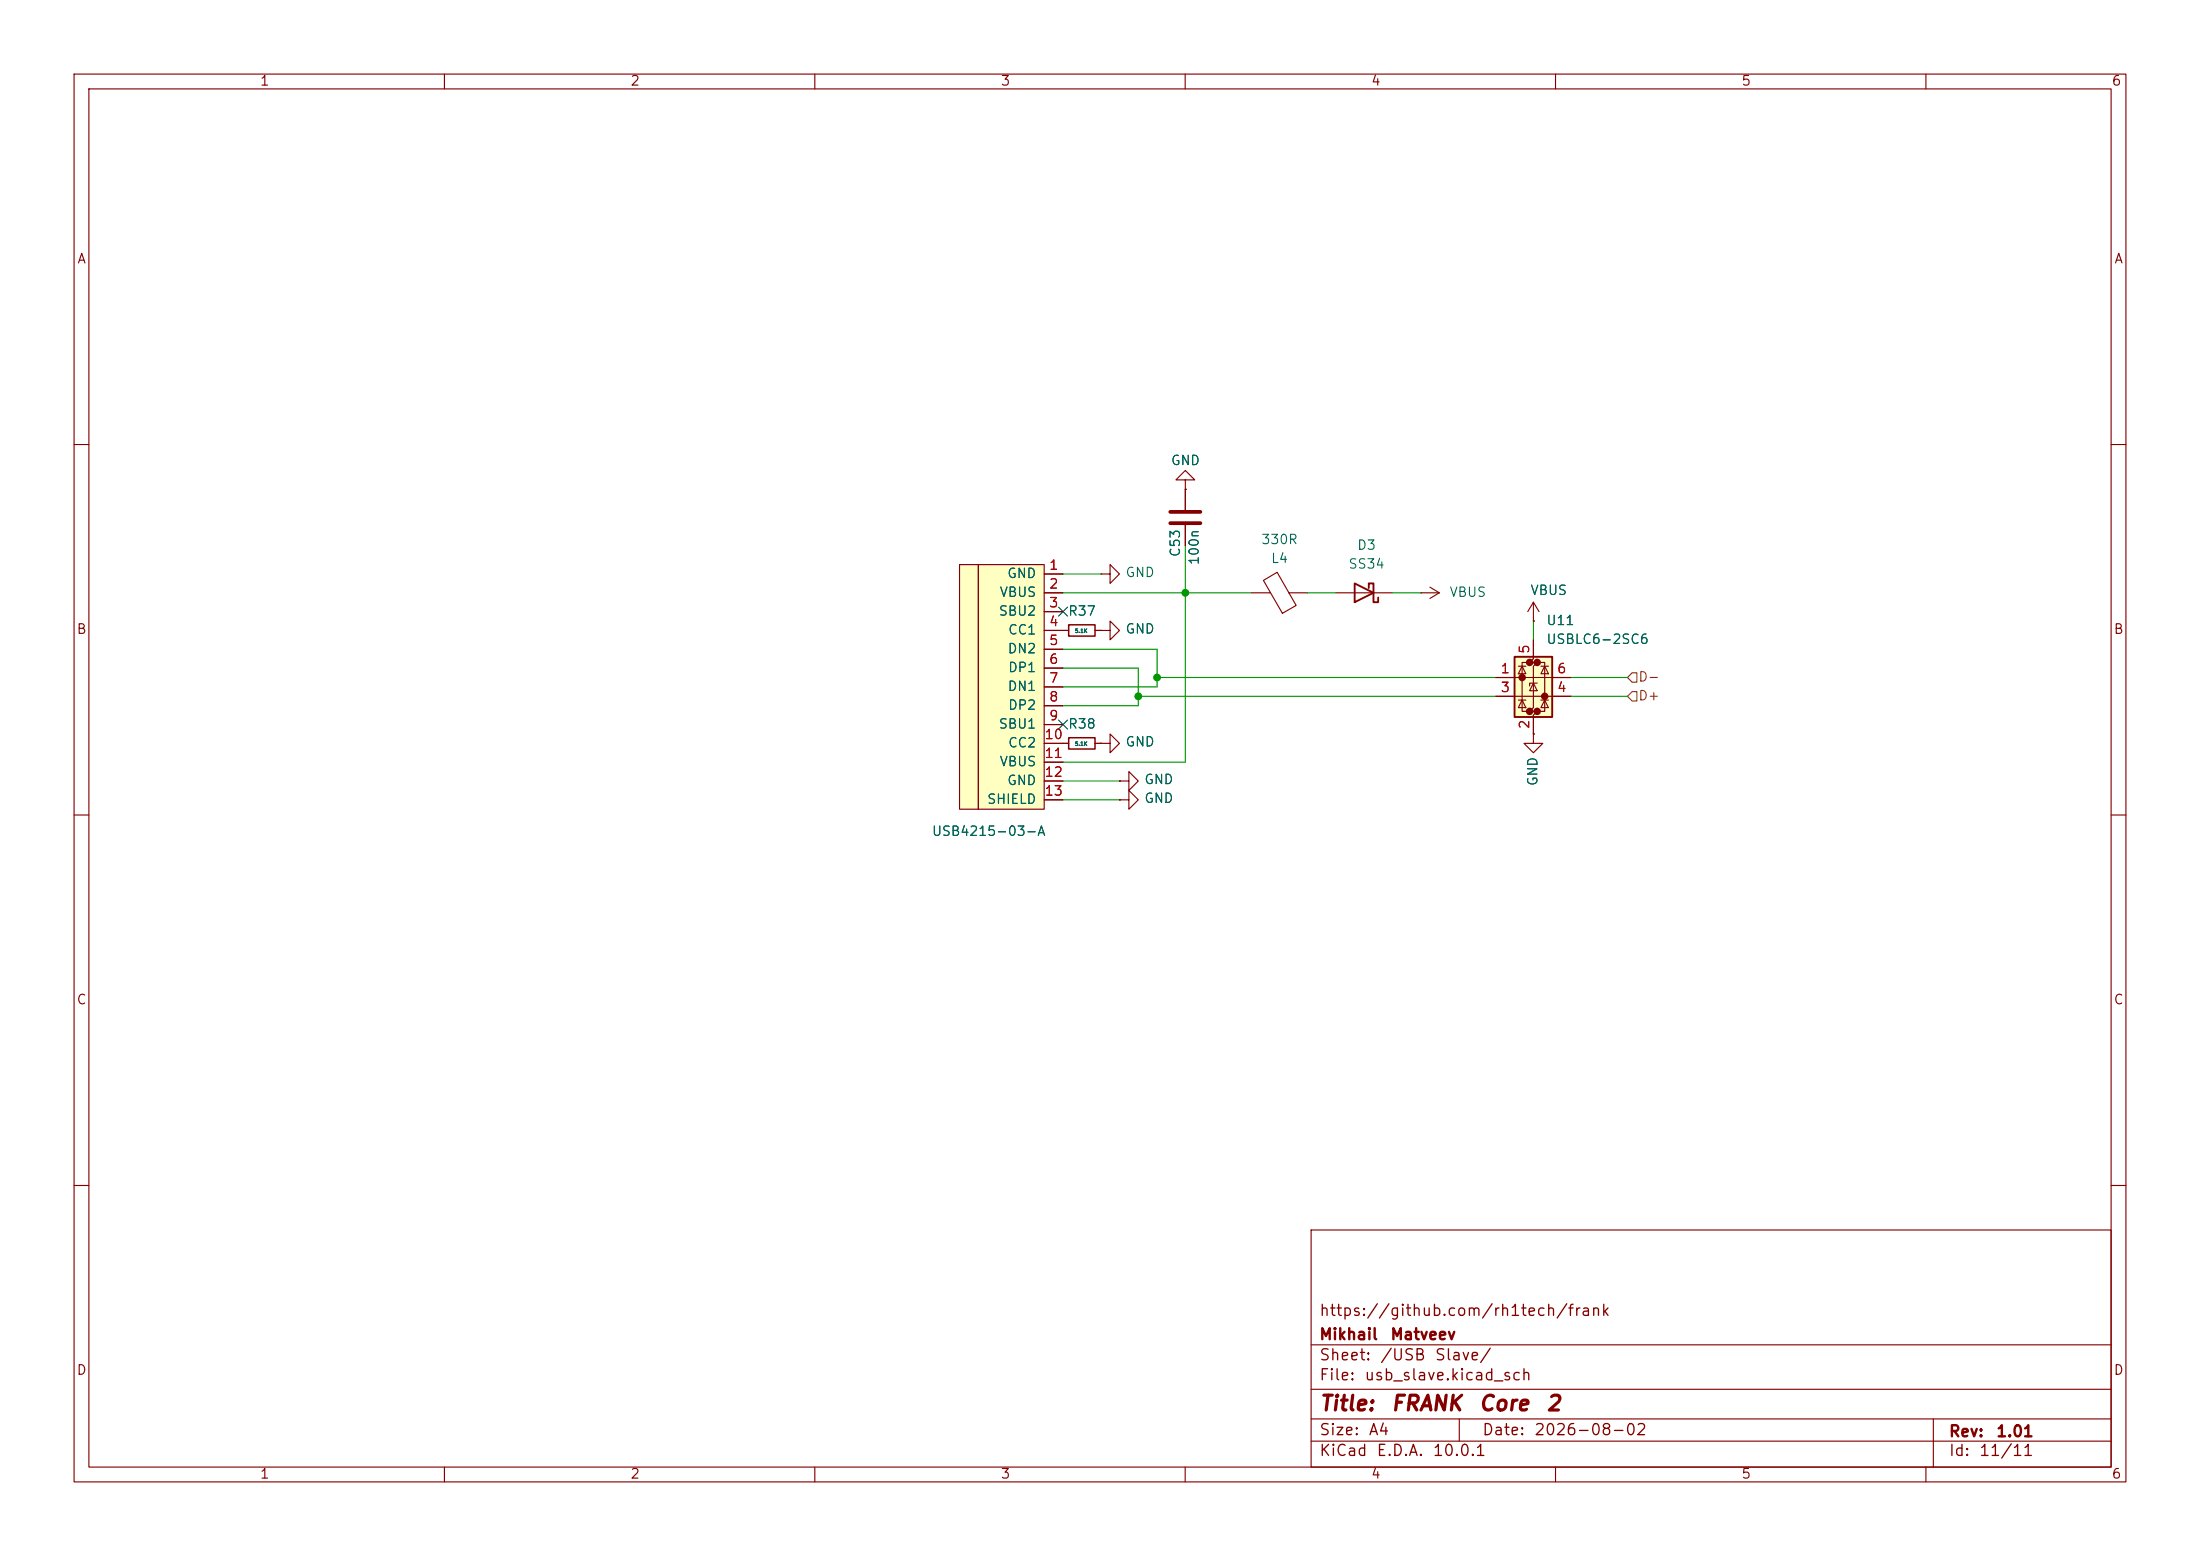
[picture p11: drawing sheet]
<svg xmlns="http://www.w3.org/2000/svg" width="297mm" height="210mm" viewBox="0 0 297 210" stroke-linecap="round" stroke-linejoin="round" font-family="sans-serif">
<g fill="none" stroke="#840000" stroke-width=".15">
<path d="M10 10h277v190h-277zM12 12h273v186h-273zM60 10v2M110 10v2M160 10v2M210 10v2M260 10v2M10 60h2M170.6 78.3l1.8-1.1 2.6 4.5-1.9 1.1zM285 60h2M168.9 80h2.6M174 80h2.5"/>
<path d="M180.3 80h7.7M10 110h2M143.5 100.3h.8M147.8 100.3h.8M148.6 100.3h1.3v-1.2l1.2 1.2-1.2 1.3v-1.3M148.6 100.3h.1M151.1 105.4h1.3v-1.3l1.3 1.3-1.3 1.3v-1.3M151.1 105.4h.1M285 110h2M10 160h2M177 166h108v32h-108zM285 160h2"/>
<path d="M60 198v2M110 198v2M160 198v2M177 194.5h108M177 191.5h108M177 187.5h108M177 181.5h108M197 191.5v3M210 198v2M260 198v2M261 191.5v6.5"/>
</g>
<path d="M144.3 99.6h3.5v1.5h-3.5z" fill="none" stroke="#840000" stroke-width=".2"/>
<path d="M182.9 78.7l2.5 1.3-2.5 1.3zM184.8 79.4v-.7h.6v2.6h.7v-.7" fill="none" stroke="#840000" stroke-width=".25"/>
<path d="M204.5 88.6h5v8.2h-5z" fill="#ffffc2"/>
<g fill="#840000" stroke="#840000" stroke-width=".51">
<circle cx="205.5" cy="91.4" r=".25"/>
<circle cx="206.5" cy="89.4" r=".25"/>
<circle cx="206.5" cy="96" r=".25"/>
<circle cx="207.5" cy="89.4" r=".25"/>
<circle cx="207.5" cy="96" r=".25"/>
<circle cx="208.5" cy="94" r=".25"/>
</g>
<g fill="none" stroke="#840000" stroke-width=".15">
<path d="M148.6 77.5h1.3v-1.3l1.2 1.3-1.2 1.2v-1.2M148.6 77.5h.1M160 64.8h-1.3l1.3-1.3 1.3 1.3h-1.3v1.2M160 66h.1M160 66v2.8M160 70.9v2.8M193 79.2l1.3 .8M148.6 85.1h1.3v-1.3l1.2 1.3-1.2 1.3v-1.3M148.6 85.1h.1M191.8 80h.1M191.8 80h2.5M194.3 80l-1.3 .8"/>
<path d="M201.9 91.4h10.2M201.9 94h10.2M205 94.5h1M205 89.9h1M205.5 89.9l.5 1h-1zM205.5 94.5l.5 1h-1zM206.5 89.4h-1v6.6h1M207 86.4v2.5l-.5 .5h1l-.5 .5v5.6l-.5 .5h1l-.5 .5v2.6M207 92.2l.5 1h-1zM207 99.1v1.2h1.3l-1.3 1.3-1.3-1.3h1.3M207 99.1h.1M207 83.8h.1"/>
<path d="M207 81.3v2.5M207 81.3l-.8 1.3M207 81.3l.8 1.3M207.5 92.2h-1v.4M207.5 89.4h1v6.6h-1M208 94.5h1M208 89.9h1M208.5 89.9l.5 1h-1zM208.5 94.5l.5 1h-1zM151.1 108h1.3v-1.3l1.3 1.3-1.3 1.2v-1.2M151.1 108h.1"/>
</g>
<path d="M204.5 88.6h5v8.2h-5z" fill="none" stroke="#840000" stroke-width=".25"/>
<path d="M158 70.6h4.1M158 69.1h4.1" fill="none" stroke="#840000" stroke-width=".51"/>
<g fill="#ffffc2">
<path d="M129.5 76.2h2.6v33h-2.6z"/>
<path d="M132.1 76.2h8.9v33h-8.9z"/>
</g>
<g fill="none" stroke="#840000" stroke-width=".15">
<path d="M129.5 76.2h2.6v33h-2.6zM132.1 76.2h8.9v33h-8.9zM141 77.5h2.5M160 66h.1M160 66v2.8M160 70.9v2.8M141 80h2.5M141 82.6h2.5M141 85.1h3.3M141 87.6h2.5M141 90.2h2.5M141 92.7h2.5"/>
<path d="M141 95.3h2.5M141 97.8h2.5M147.8 85.1h.8M148.6 85.1h.1M201.9 91.4h2.6M201.9 94h2.6M207 83.8h.1M207 99.1h.1M207 86.4v2.5M207 96.5v2.6M209.5 91.4h2.6M209.5 94h2.6"/>
<path d="M141 100.3h3.3M141 102.9h2.5M141 105.4h2.5M141 108h2.5M147.8 100.3h.8M148.6 100.3h.1M151.1 105.4h.1M151.1 108h.1"/>
</g>
<path d="M144.3 84.3h3.5v1.6h-3.5z" fill="none" stroke="#840000" stroke-width=".2"/>
<path d="M220.3 93.3h.7v1.3h-.7l-.6-.6zM220.3 90.8h.7v1.3h-.7l-.6-.7z" fill="none" stroke="#725600" stroke-width=".15"/>
<g fill="none" stroke="#009600" stroke-width=".15">
<path d="M143.5 77.5h5.1M160 73.7v29.2h-16.5M143.5 87.6h12.7v5.1h-12.7M143.5 80h25.4M143.5 90.2h10.2v5.1h-10.2M153.7 94h48.2M156.2 91.4h45.7M176.5 80h3.8M188 80h3.8M207 83.8v2.6M212.1 91.4h7.6M212.1 94h7.6"/>
<path d="M143.5 108h7.6M143.5 105.4h7.6"/>
</g>
<path d="M142.9 97.2l1.2 1.2M142.9 81.9l1.2 1.3M144.1 97.2l-1.2 1.2M144.1 81.9l-1.2 1.3" fill="none" stroke="#000084" stroke-width=".15"/>
<g fill="#009600" stroke="#009600" stroke-width=".14">
<circle cx="153.7" cy="94" r=".46"/>
<circle cx="160" cy="80" r=".46"/>
<circle cx="156.2" cy="91.4" r=".46"/>
</g>
<g font-size="2" fill="#840000">
<text x="178" y="190.9">Title:</text>
<text x="187.7" y="190.9">FRANK</text>
<text x="199.5" y="190.9">Core</text>
<text x="208.6" y="190.9">2</text>
</g>
<g font-size="1.5" fill="#840000">
<text x="178" y="178">https://github.com/rh1tech/frank</text>
<text x="178" y="184">Sheet:</text>
<text x="178" y="181.2">Mikhail</text>
<text x="186.2" y="184">/USB</text>
<text x="187.6" y="181.2">Matveev</text>
<text x="193.6" y="184">Slave/</text>
<text x="178" y="186.7">File:</text>
<text x="184.1" y="186.7">usb_slave.kicad_sch</text>
<text x="178" y="196.9">KiCad</text>
<text x="178" y="194.1">Size:</text>
<text x="184.7" y="194.1">A4</text>
<text x="185.7" y="196.9">E.D.A.</text>
<text x="193.3" y="196.9">10.0.1</text>
<text x="200" y="194.1">Date:</text>
<text x="207" y="194.1">2026-08-02</text>
<text x="263" y="194.3">Rev:</text>
<text x="263" y="196.9">Id:</text>
<text x="267.1" y="196.9">11/11</text>
<text x="269.4" y="194.3">1.01</text>
</g>
<g font-size="1.3" fill="#840000">
<text x="35" y="11.9">1</text>
<text x="85" y="11.9">2</text>
<text x="135" y="11.9">3</text>
<text x="185" y="11.9">4</text>
<text x="235" y="11.9">5</text>
<text x="285" y="11.9">6</text>
<text x="10.3" y="35.9">A</text>
<text x="285.3" y="35.9">A</text>
<text x="10.3" y="85.9">B</text>
<text x="285.3" y="85.9">B</text>
<text x="10.3" y="135.9">C</text>
<text x="285.3" y="135.9">C</text>
<text x="10.3" y="185.9">D</text>
<text x="285.3" y="185.9">D</text>
<text x="35" y="199.9">1</text>
<text x="85" y="199.9">2</text>
<text x="135" y="199.9">3</text>
<text x="185" y="199.9">4</text>
<text x="235" y="199.9">5</text>
<text x="285" y="199.9">6</text>
</g>
<g font-size="1.3" fill="#006464">
<text x="158" y="63.1">GND</text>
<text x="159.6" y="75.3" transform="rotate(-90 159.6 75.3)">C53</text>
<text x="162.2" y="76.4" transform="rotate(-90 162.2 76.4)">100n</text>
<text x="170.2" y="73.8">330R</text>
<text x="171.5" y="76.3">L4</text>
<text x="181.9" y="77.1">SS34</text>
<text x="183.1" y="74.5">D3</text>
<text x="134.7" y="83.4">SBU2</text>
<text x="134.9" y="80.9">VBUS</text>
<text x="135.9" y="78.3">GND</text>
<text x="144.1" y="83.4">R37</text>
<text x="151.9" y="78.2">GND</text>
<text x="195.6" y="80.9">VBUS</text>
<text x="206.5" y="80.6">VBUS</text>
<text x="135.9" y="88.5">DN2</text>
<text x="136" y="86">CC1</text>
<text x="151.9" y="85.8">GND</text>
<text x="208.7" y="84.7">U11</text>
<text x="208.7" y="87.2">USBLC6-2SC6</text>
<text x="135.9" y="93.6">DN1</text>
<text x="136" y="91">DP1</text>
<text x="134.7" y="98.7">SBU1</text>
<text x="136" y="96.1">DP2</text>
<text x="136" y="101.2">CC2</text>
<text x="144.1" y="98.7">R38</text>
<text x="151.9" y="101.1">GND</text>
<text x="134.9" y="103.7">VBUS</text>
<text x="135.9" y="106.3">GND</text>
<text x="154.4" y="106.1">GND</text>
<text x="207.9" y="106.2" transform="rotate(-90 207.9 106.2)">GND</text>
<text x="125.7" y="113.1">USB4215-03-A</text>
<text x="133.2" y="108.8">SHIELD</text>
<text x="154.4" y="108.7">GND</text>
</g>
<g font-size="1.3" fill="#a90000">
<text x="141.5" y="77.2">1</text>
<text x="141.5" y="79.8">2</text>
<text x="141.5" y="82.3">3</text>
<text x="141.5" y="84.8">4</text>
<text x="141.5" y="87.4">5</text>
<text x="141.5" y="89.9">6</text>
<text x="206.8" y="88.3" transform="rotate(-90 206.8 88.3)">5</text>
<text x="141.5" y="92.5">7</text>
<text x="141.5" y="95">8</text>
<text x="202.5" y="91.2">1</text>
<text x="202.5" y="93.7">3</text>
<text x="210.1" y="93.7">4</text>
<text x="210.1" y="91.2">6</text>
<text x="140.9" y="100.1">10</text>
<text x="141.5" y="97.5">9</text>
<text x="206.8" y="98.5" transform="rotate(-90 206.8 98.5)">2</text>
<text x="140.9" y="102.6">11</text>
<text x="140.9" y="105.2">12</text>
<text x="140.9" y="107.7">13</text>
</g>
<g font-size="1.3" fill="#725600">
<text x="221.1" y="94.8">D+</text>
<text x="221.1" y="92.3">D-</text>
</g>
<g font-size=".5" fill="#006464">
<text x="145.1" y="85.5">5.1K</text>
<text x="145.1" y="100.8">5.1K</text>
</g>
</svg>
